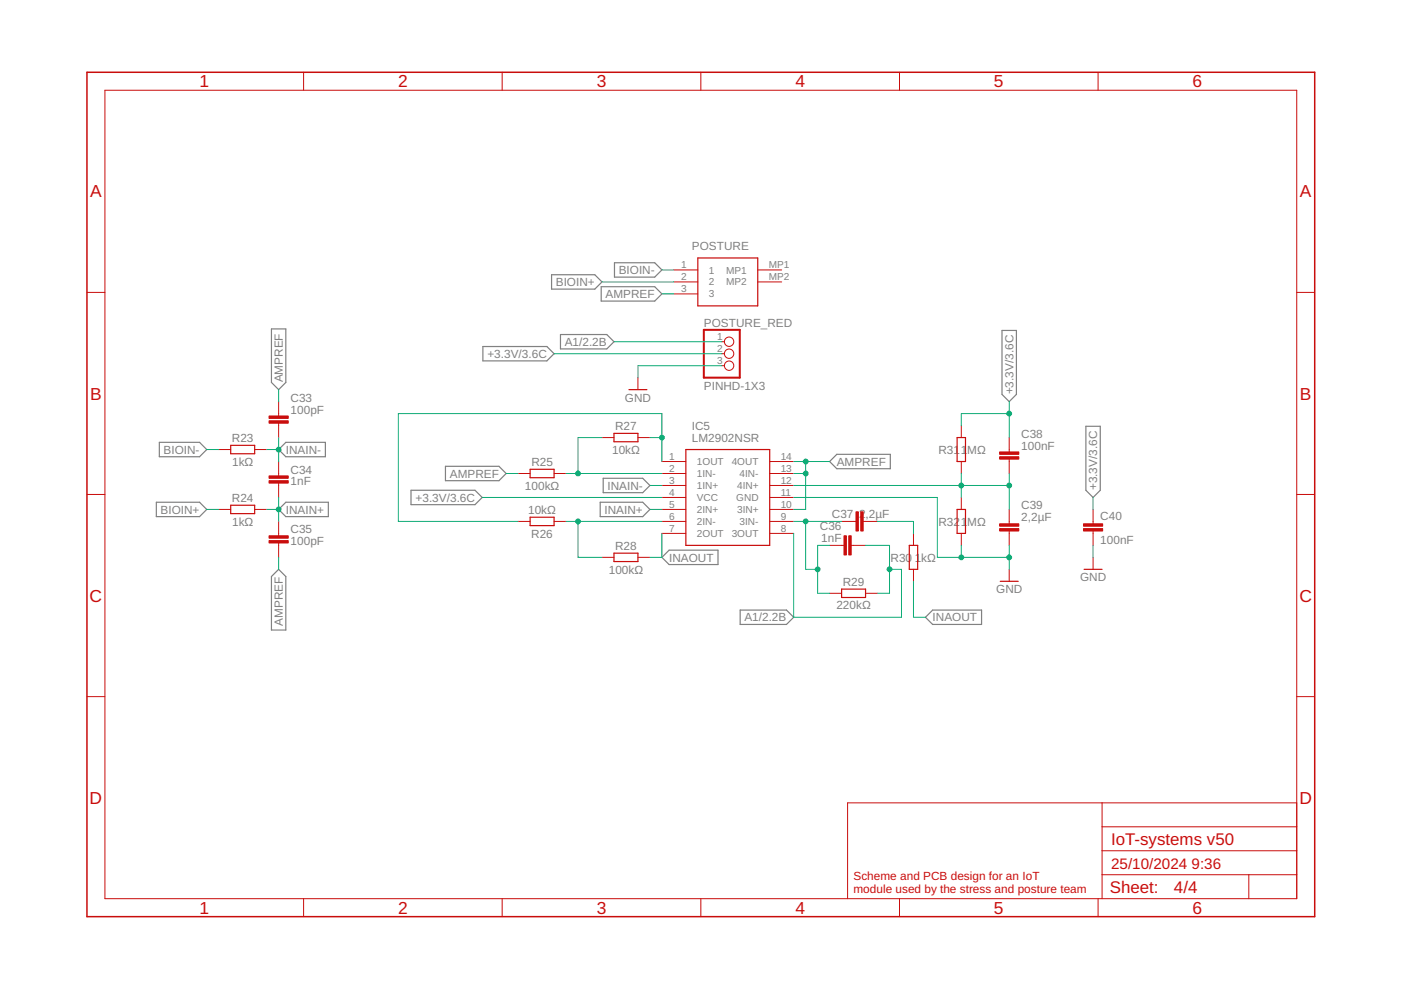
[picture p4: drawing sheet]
<svg xmlns="http://www.w3.org/2000/svg" width="297mm" height="210mm" viewBox="0 0 297 210" stroke-linecap="round" stroke-linejoin="round" font-family="sans-serif">
<g fill="none" stroke="#808080" stroke-width=".25">
<path d="M116.9 58.3h9.2l1.5 1.5-1.5 1.5h-9.2zM130.3 55.7h8.5l1.5 1.5-1.5 1.6h-8.5zM57.6 69.7h3v11.4l-1.5 1.5-1.5-1.5zM102.4 73.5h13.6l1.5 1.5-1.5 1.5h-13.6zM118.8 70.9h9.9l1.5 1.6-1.5 1.5h-9.9zM127.5 60.8h11.3l1.5 1.5-1.5 1.5h-11.3zM212.4 70.1h3.1v13.5l-1.5 1.6-1.6-1.6zM33.8 93.8h8.5l1.5 1.5-1.5 1.5h-8.5zM59.1 95.3l1.5-1.5h8.4v3h-8.4zM94.4 98.9h11.4l1.5 1.5-1.5 1.5h-11.4zM175.9 97.9l1.5-1.6h11.4v3.1h-11.4zM230.2 90.4h3.1v13.5l-1.5 1.6-1.6-1.6z"/>
<path d="M33.1 106.5h9.2l1.5 1.5-1.5 1.5h-9.2zM59.1 108l1.5-1.5h9v3h-9zM87.1 103.9h13.6l1.5 1.6-1.5 1.5h-13.6zM127.3 106.5h9l1.5 1.5-1.5 1.5h-9zM127.9 101.4h8.4l1.5 1.5-1.5 1.6h-8.4zM140.3 118.2l1.6-1.6h10.3v3.1h-10.3zM59.1 120.7l1.5 1.5v11.4h-3v-11.4zM156.9 129.3h9.9l1.5 1.6-1.5 1.5h-9.9zM196.2 130.9l1.5-1.6h10.4v3.1h-10.4z"/>
</g>
<g fill="none" stroke="#c90d0c" stroke-width=".21">
<path d="M22.2 19.1h252.7v171.4h-252.7zM64.4 15.3v3.8M106.5 15.3v3.8M148.6 15.3v3.8M190.7 15.3v3.8M232.8 15.3v3.8M142.9 57.2h5.1M142.9 59.8h5.1M160.7 57.2h5M160.7 59.8h5M18.4 62h3.8M142.9 62.3h5.1"/>
<path d="M153 72.5h.6M153 75h.6M153 77.5h.6M274.9 62h3.8M46.4 95.3h2.5M54 95.3h2.5M59.1 85.2v3M59.1 89.7v3.1M59.1 97.9v3M127.6 92.8h2.6M135.3 92.8h2.5M135.3 80.1v2.5"/>
<path d="M140.3 97.9h5.1M163.2 97.9h5.1M203.8 90.2v2.6M203.8 97.9v2.5M214 92.8v3M214 97.3v3.1M18.4 104.8h3.8M46.4 108h2.5M54 108h2.5M59.1 102.4v3.1M59.1 110.6v3M59.1 115.1v3.1"/>
<path d="M109.9 110.6h2.5M109.9 100.4h2.5M117.5 110.6h2.5M117.5 100.4h2.5M127.6 118.2h2.6M135.3 118.2h2.5M140.3 110.6h5.1M140.3 108h5.1M140.3 100.4h5.1M140.3 102.9h5.1M140.3 105.5h5.1M140.3 113.1h5.1"/>
<path d="M163.2 110.6h5.1M163.2 108h5.1M163.2 100.4h5.1M163.2 102.9h5.1M163.2 105.5h5.1M163.2 113.1h5.1M175.9 115.6h3M178.4 110.6h3.1M180.5 115.6h3M183 110.6h3.1M193.7 113.1v2.5M203.8 105.5v2.5"/>
<path d="M203.8 113.1v2.5M214 108v3.1M214 112.6v3M231.8 108v3.1M231.8 112.6v3M231.8 118.2v2.5M274.9 104.8h3.8M175.9 125.8h2.5M183.5 125.8h2.6M193.7 120.7v2.6M214 120.7v2.6M18.4 147.7h3.8"/>
<path d="M274.9 147.7h3.8M233.7 170.2v20.3M233.7 175.3h41.2M274.9 170.2h-95.2v20.3M64.4 190.5v3.9M106.5 190.5v3.9M148.6 190.5v3.9M190.7 190.5v3.9M232.8 190.5v3.9M233.7 185.5h41.2M233.7 180.4h41.2M264.8 185.5v5"/>
<circle cx="154.6" cy="72.5" r=".99"/>
<circle cx="154.6" cy="75" r=".99"/>
<circle cx="154.6" cy="77.5" r=".99"/>
</g>
<path d="M18.4 15.3h260.3v179.1h-260.3z" fill="none" stroke="#c90d0c" stroke-width=".32"/>
<g fill="#c90d0c" stroke="#c90d0c" stroke-width=".21">
<path d="M57 89.2h4.1v.5h-4.1z"/>
<path d="M57 88.2h4.1v.5h-4.1z"/>
<path d="M57 101.9h4.1v.5h-4.1z"/>
<path d="M57 100.9h4.1v.5h-4.1z"/>
<path d="M57 114.6h4.1v.5h-4.1z"/>
<path d="M57 113.6h4.1v.5h-4.1z"/>
<path d="M211.9 96.8h4.1v.5h-4.1z"/>
<path d="M211.9 95.8h4.1v.5h-4.1z"/>
<path d="M211.9 112.1h4.1v.5h-4.1z"/>
<path d="M211.9 111.1h4.1v.5h-4.1z"/>
<path d="M182.5 108.5h.5v4.1h-.5z"/>
<path d="M181.5 108.5h.5v4.1h-.5z"/>
<path d="M180 113.6h.5v4.1h-.5z"/>
<path d="M178.9 113.6h.6v4.1h-.6z"/>
<path d="M229.7 112.1h4.1v.5h-4.1z"/>
<path d="M229.7 111.1h4.1v.5h-4.1z"/>
</g>
<g fill="none" stroke="#c90d0c" stroke-width=".25">
<path d="M148 54.7h12.7v10.2h-12.7zM48.9 94.4h5.1v1.8h-5.1zM112.4 99.5h5.1v1.8h-5.1zM130.2 91.9h5.1v1.8h-5.1zM133.3 82.6h3.9M145.4 95.3h17.8v20.3h-17.8zM202.9 92.8h1.8v5.1h-1.8zM48.9 107.1h5.1v1.8h-5.1zM112.4 109.7h5.1v1.7h-5.1zM130.2 117.3h5.1v1.8h-5.1zM192.8 115.6h1.8v5.1h-1.8zM202.9 108h1.8v5.1h-1.8z"/>
<path d="M178.4 124.9h5.1v1.8h-5.1zM212.1 123.3h3.8M229.8 120.7h3.9"/>
</g>
<path d="M149.2 69.9h7.6v10.2h-7.6z" fill="none" stroke="#c90d0c" stroke-width=".42"/>
<g fill="none" stroke="#0dab76" stroke-width=".21">
<path d="M127.6 59.8h15.3M140.3 57.2h2.6M117.5 75h35.5M130.2 72.5h22.8M140.3 62.3h2.6M153 77.5h-17.7v2.6M43.8 95.3h2.6M56.5 95.3h2.6M59.1 82.6v2.6M59.1 92.8v5.1M127.6 92.8h-5v7.6M137.8 92.8h2.5"/>
<path d="M140.3 97.9v-10.2h-55.8v22.9h25.4M168.3 97.9h7.6M170.8 97.9v10.1h-2.5M214 87.7h-10.2v2.5M214 85.2v7.6M43.8 108h2.6M56.5 108h2.6M59.1 105.5v5.1M59.1 118.2v2.5M102.2 105.5h38.1M107.3 100.4h2.6M120 100.4h20.3"/>
<path d="M120 110.6h20.3M122.6 110.6v7.6h5M137.8 102.9h2.5M137.8 108h2.5M140.3 113.1v5.1h-2.5M168.3 102.9h45.7M168.3 100.4h2.5M168.3 110.6h10.1M168.3 105.5h30.4v12.7h15.3M168.3 113.1v17.8h22.8v-10.2h-2.5M170.8 110.6v10.1h2.6M175.9 115.6h-2.5v10.2h2.5"/>
<path d="M183.5 115.6h5.1v10.2h-2.5M186.1 110.6h7.6v2.5M203.8 100.4v5.1M203.8 115.6v2.6M214 100.4v7.6M214 115.6v5.1M231.8 105.5v2.5M231.8 115.6v2.6M193.7 123.3v7.6h2.5"/>
</g>
<g fill="#0dab76" stroke="#0dab76" stroke-width=".21">
<circle cx="59.1" cy="95.3" r=".51"/>
<circle cx="59.1" cy="108" r=".51"/>
<circle cx="170.8" cy="97.9" r=".51"/>
<circle cx="170.8" cy="100.4" r=".51"/>
<circle cx="122.6" cy="100.4" r=".51"/>
<circle cx="140.3" cy="92.8" r=".51"/>
<circle cx="122.6" cy="110.6" r=".51"/>
<circle cx="188.6" cy="120.7" r=".51"/>
<circle cx="173.4" cy="120.7" r=".51"/>
<circle cx="170.8" cy="110.6" r=".51"/>
<circle cx="203.8" cy="102.9" r=".51"/>
<circle cx="214" cy="102.9" r=".51"/>
<circle cx="203.8" cy="118.2" r=".51"/>
<circle cx="214" cy="118.2" r=".51"/>
<circle cx="214" cy="87.7" r=".51"/>
</g>
<g font-size="3.7" fill="#c90d0c">
<text x="42.3" y="18.5">1</text>
<text x="84.4" y="18.5">2</text>
<text x="126.5" y="18.5">3</text>
<text x="168.6" y="18.5">4</text>
<text x="210.7" y="18.5">5</text>
<text x="252.9" y="18.5">6</text>
<text x="19.1" y="41.9">A</text>
<text x="275.6" y="41.9">A</text>
<text x="19.1" y="84.7">B</text>
<text x="275.6" y="84.7">B</text>
<text x="19" y="127.6">C</text>
<text x="275.5" y="127.6">C</text>
<text x="19" y="170.4">D</text>
<text x="275.5" y="170.4">D</text>
<text x="42.3" y="193.7">1</text>
<text x="84.4" y="193.7">2</text>
<text x="126.5" y="193.7">3</text>
<text x="168.6" y="193.7">4</text>
<text x="210.7" y="193.7">5</text>
<text x="252.9" y="193.7">6</text>
</g>
<g font-size="3.6" fill="#c90d0c">
<text x="235.6" y="179.1">IoT-systems v50</text>
<text x="235.3" y="189.4">Sheet:</text>
<text x="248.9" y="189.3">4/4</text>
</g>
<g font-size="3.2" fill="#c90d0c">
<text x="235.6" y="184.2">25/10/2024</text>
<text x="252.6" y="184.2">9:36</text>
</g>
<g font-size="2.5" fill="#808080">
<text x="146.7" y="53">POSTURE</text>
<text x="131.2" y="58.1">BIOIN-</text>
<text x="117.8" y="60.7">BIOIN+</text>
<text x="128.4" y="63.2">AMPREF</text>
<text x="149.2" y="69.3">POSTURE_RED</text>
<text x="103.3" y="75.9">+3.3V/3.6C</text>
<text x="119.7" y="73.4">A1/2.2B</text>
<text x="60" y="81.1" transform="rotate(-90 60 81.1)">AMPREF</text>
<text x="149.2" y="82.6">PINHD-1X3</text>
<text x="214.9" y="83.6" transform="rotate(-90 214.9 83.6)">+3.3V/3.6C</text>
<text x="61.6" y="87.7">100pF</text>
<text x="61.6" y="85.2">C33</text>
<text x="132.5" y="85.2">GND</text>
<text x="49.2" y="93.7">R23</text>
<text x="130.4" y="91.1">R27</text>
<text x="146.7" y="93.7">LM2902NSR</text>
<text x="146.7" y="91.1">IC5</text>
<text x="216.5" y="95.3">100nF</text>
<text x="216.5" y="92.8">C38</text>
<text x="34.7" y="96.2">BIOIN-</text>
<text x="49.2" y="98.7">1kΩ</text>
<text x="60.6" y="96.2">INAIN-</text>
<text x="61.6" y="100.4">C34</text>
<text x="95.4" y="101.3">AMPREF</text>
<text x="112.7" y="98.7">R25</text>
<text x="129.8" y="96.2">10kΩ</text>
<text x="177.4" y="98.7">AMPREF</text>
<text x="199" y="96.2">R31</text>
<text x="203.7" y="96.2">1</text>
<text x="205.1" y="96.2">MΩ</text>
<text x="49.2" y="106.4">R24</text>
<text x="61.6" y="102.9">1nF</text>
<text x="88.1" y="106.4">+3.3V/3.6C</text>
<text x="111.3" y="103.8">100kΩ</text>
<text x="128.8" y="103.8">INAIN-</text>
<text x="232.6" y="104" transform="rotate(-90 232.6 104)">+3.3V/3.6C</text>
<text x="34" y="108.9">BIOIN+</text>
<text x="49.2" y="111.4">1kΩ</text>
<text x="60.6" y="108.9">INAIN+</text>
<text x="61.6" y="113.1">C35</text>
<text x="112" y="108.9">10kΩ</text>
<text x="112.6" y="114">R26</text>
<text x="128.1" y="108.9">INAIN+</text>
<text x="173.8" y="112.3">C36</text>
<text x="176.4" y="109.8">C37</text>
<text x="182.1" y="109.8">2</text>
<text x="183.5" y="109.8">,2µF</text>
<text x="199" y="111.4">R32</text>
<text x="203.7" y="111.4">1</text>
<text x="205.1" y="111.4">MΩ</text>
<text x="216.5" y="110.6">2,2µF</text>
<text x="216.5" y="108">C39</text>
<text x="233.3" y="110.2">C40</text>
<text x="61.6" y="115.6">100pF</text>
<text x="130.4" y="116.5">R28</text>
<text x="141.9" y="119.1">INAOUT</text>
<text x="174.1" y="114.9">1nF</text>
<text x="188.8" y="119.1">R30</text>
<text x="193.9" y="119.1">1kΩ</text>
<text x="233.3" y="115.3">100nF</text>
<text x="129.1" y="121.6">100kΩ</text>
<text x="178.7" y="124.1">R29</text>
<text x="211.2" y="125.8">GND</text>
<text x="229" y="123.3">GND</text>
<text x="157.8" y="131.8">A1/2.2B</text>
<text x="177.3" y="129.2">220kΩ</text>
<text x="197.7" y="131.8">INAOUT</text>
<text x="60" y="132.6" transform="rotate(-90 60 132.6)">AMPREF</text>
</g>
<g font-size="2.5" fill="#c90d0c">
<text x="181" y="186.6">Scheme and PCB design for an IoT</text>
<text x="181" y="189.3">module used by the stress and posture team</text>
</g>
<g font-size="2.1" fill="#808080">
<text x="144.4" y="56.9">1</text>
<text x="144.4" y="59.4">2</text>
<text x="150.3" y="58">1</text>
<text x="154" y="58">MP1</text>
<text x="163" y="56.9">MP1</text>
<text x="163" y="59.4">MP2</text>
<text x="144.4" y="62">3</text>
<text x="150.3" y="60.5">2</text>
<text x="150.3" y="63.1">3</text>
<text x="154" y="60.5">MP2</text>
<text x="152.1" y="72.1">1</text>
<text x="152.1" y="74.6">2</text>
<text x="152.1" y="77.2">3</text>
<text x="141.9" y="97.5">1</text>
<text x="141.9" y="100">2</text>
<text x="147.8" y="98.6">1OUT</text>
<text x="147.8" y="101.2">1IN-</text>
<text x="155.1" y="98.6">4OUT</text>
<text x="156.8" y="101.2">4IN-</text>
<text x="165.5" y="97.5">14</text>
<text x="165.5" y="100">13</text>
<text x="141.9" y="102.6">3</text>
<text x="141.9" y="105.1">4</text>
<text x="141.9" y="107.7">5</text>
<text x="147.8" y="103.7">1IN+</text>
<text x="147.8" y="106.2">VCC</text>
<text x="156.1" y="106.2">GND</text>
<text x="156.3" y="103.7">4IN+</text>
<text x="165.5" y="102.6">12</text>
<text x="165.5" y="105.1">11</text>
<text x="165.5" y="107.7">10</text>
<text x="141.9" y="110.2">6</text>
<text x="141.9" y="112.7">7</text>
<text x="147.8" y="108.8">2IN+</text>
<text x="147.8" y="111.3">2IN-</text>
<text x="147.8" y="113.9">2OUT</text>
<text x="155.1" y="113.9">3OUT</text>
<text x="156.3" y="108.8">3IN+</text>
<text x="156.8" y="111.3">3IN-</text>
<text x="165.5" y="110.2">9</text>
<text x="165.5" y="112.7">8</text>
</g>
</svg>
